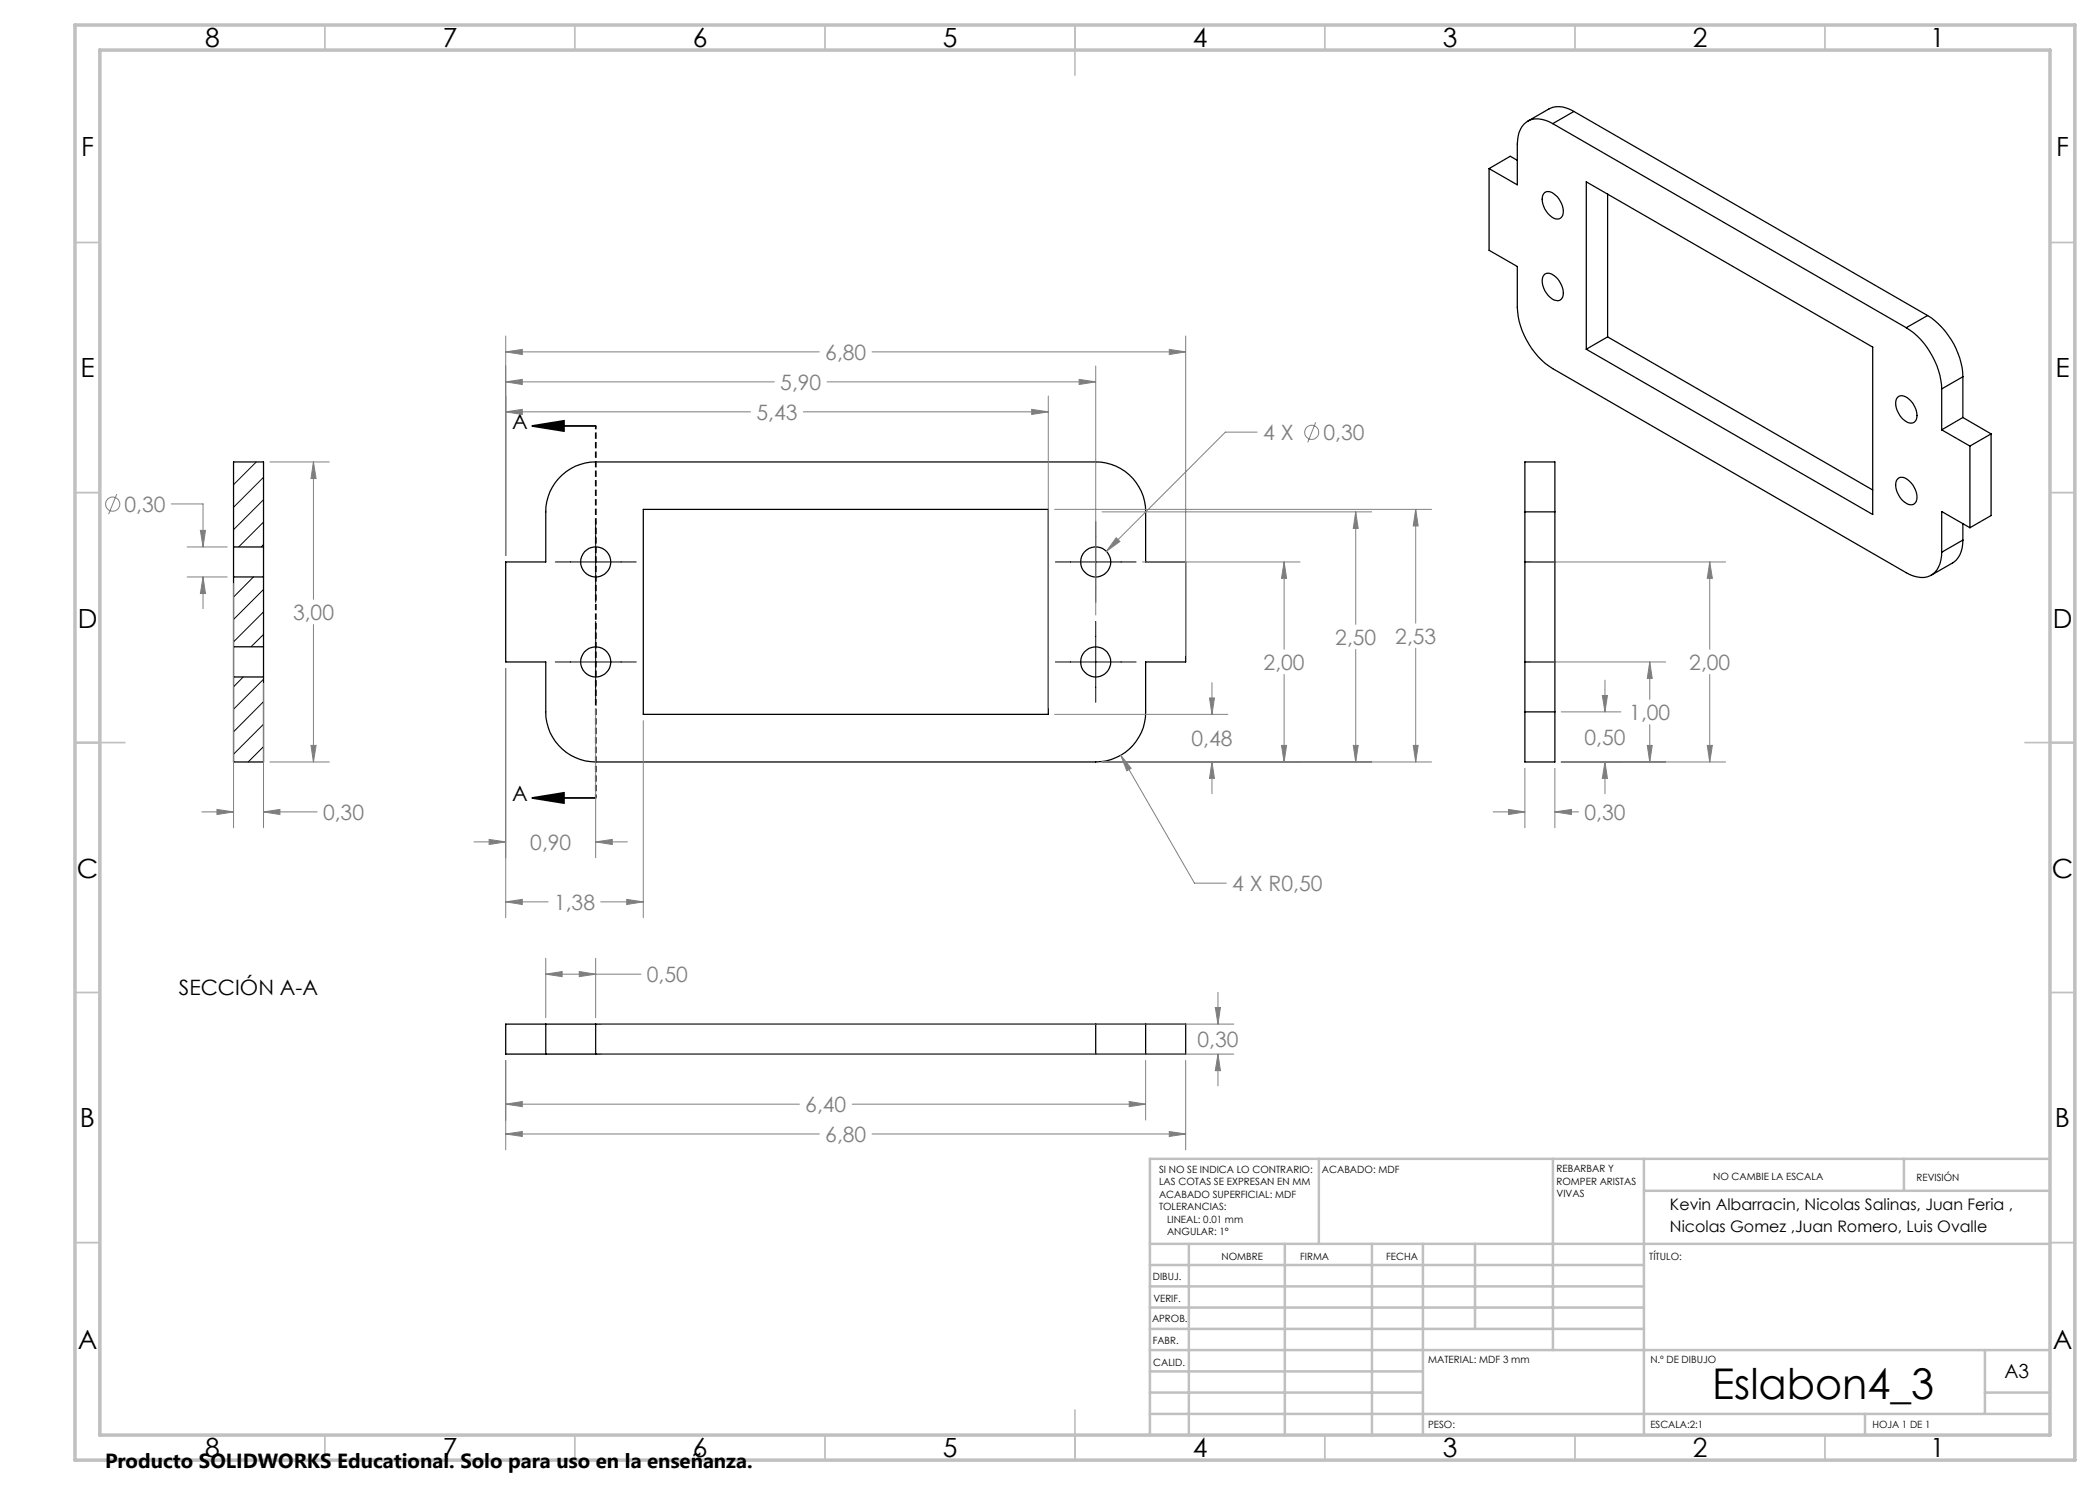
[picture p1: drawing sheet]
<svg xmlns="http://www.w3.org/2000/svg" width="420mm" height="297mm" viewBox="0 0 420 297" stroke-linecap="round" stroke-linejoin="round" font-family="sans-serif">
<g fill="none" stroke="#000" stroke-width=".25">
<path d="M297.8 33.7v16.4l5.7 3.2v8.2a15.8 15.8 0 0 0 7.1 12.2l70.6 40.8a4.6 4.6 0 0 0 5.8 0 5.5 5.5 0 0 0 1.3-4M303.5 32.1l-1.5-.8-4.2 2.4M309 38.5a1.75 1.75 0 0 1 2.1 .5 3.8 3.8 0 0 1 1.2 4.4 1.53 1.53 0 0 1-2.3-.3 3.8 3.8 0 0 1-1.2-4.4zM310.6 24.7a4.6 4.6 0 0 0-5.8 .1 5.5 5.5 0 0 0-1.3 4v8.2l-5.7-3.3M310.6 24.7l70.6 40.8M314.8 22.3a5 5 0 0 0-5-.5l-4.3 2.4M314.8 22.3l-4.2 2.4M314.8 22.3l70.7 40.8M317.3 36.4l57.2 33v33.5l-57.2-33.1zM321.5 38.8v28.6M309 54.8a2.35 2.35 0 0 1 2.8 1.4 3.4 3.4 0 0 1 .5 3.5 1.53 1.53 0 0 1-2.3-.3 3.8 3.8 0 0 1-1.2-4.3zM321.5 67.4l-4.2 2.4"/>
<path d="M321.5 67.4l53 30.6M379.7 79.3a2.46 2.46 0 0 1 2.9 1.3 3.4 3.4 0 0 1 .5 3.6 1.39 1.39 0 0 1-2 0 4.3 4.3 0 0 1-1.8-4.4zM381.2 65.5a15.8 15.8 0 0 1 7.1 12.3M385.5 63.1a15.6 15.6 0 0 1 7.1 12.2M385.5 63.1l-4.3 2.4M388.3 77.8v8.2M392.6 75.3l-4.3 2.5M392.6 75.3v8.2M111.7 95.7a9.8 9.8 0 0 1 7.4-3.3h100a10 10 0 0 1 10 10v10h8v20h-8v10a10 10 0 0 1-10 10h-100a10 10 0 0 1-10-10v-10h-8v-20h8v-10a10 10 0 0 1 2.6-6.7zM379.7 95.6a1.75 1.75 0 0 1 2.1 .6 3.8 3.8 0 0 1 1.3 4.3 1.39 1.39 0 0 1-2 0 4.3 4.3 0 0 1-1.8-4.3zM388.3 86l5.7 3.2M392.6 83.5l-4.3 2.5"/>
<path d="M392.6 83.5l5.6 3.3M394 89.2v16.3M398.2 86.8l-4.2 2.4M398.2 86.8v16.3l-4.2 2.4M46.7 109.4v6M46.7 109.4v-17h6v17M46.7 115.4h6M46.7 109.4h6M46.7 115.4v14M52.7 109.4v6M52.7 115.4v14M128.7 101.9h81v41h-81z"/>
<path d="M305 102.4v-10h6v10M305 112.4h6M305 102.4v40M305 102.4h6M311 102.4v40M392.6 108a4.9 4.9 0 0 1-2.1 4.6l-4.2 2.4M392.6 104.7v3.3M392.6 108l-4.3 2.5M394 105.5l-5.7-3.2v8.2M46.7 129.4v6M46.7 135.4v17h6v-17M46.7 135.4h6"/>
<path d="M46.7 129.4h6M52.7 129.4v6M305 132.4h6M305 142.4v10h6v-10M305 142.4h6M109.1 210.8h10M109.1 204.8h10M109.1 204.8v6M109.1 204.8h-8v6h8M119.1 204.8v6M119.1 210.8h100M119.1 204.8h100"/>
<path d="M219.1 210.8h10M219.1 204.8h10M219.1 204.8v6M229.1 204.8v6M229.1 204.8h8v6h-8"/>
<circle cx="119.1" cy="112.4" r="3"/>
<circle cx="219.1" cy="112.4" r="3"/>
<circle cx="119.1" cy="132.4" r="3"/>
<circle cx="219.1" cy="132.4" r="3"/>
</g>
<g fill="none" stroke="#000" stroke-width=".2">
<path d="M46.8 92.4l-.1 .1M51.3 92.4l-4.6 4.5M52.7 95.5l-6 6M52.7 99.9l-6 6M50.7 115.4l-4 4M52.7 104.4l-5 5M52.7 108.9l-.5 .5M52.7 117.9l-6 6M111.1 112.4h16.1M119.1 104.3v16.2M211.1 112.4h16.1M219.1 104.3v16.2"/>
<path d="M48.6 135.4l-1.9 2M52.7 135.9l-6 5.9M52.7 122.4l-6 6M52.7 126.9l-2.5 2.5M111.1 132.4h16.1M119.1 124.3v16.2M211.1 132.4h16.1M219.1 124.3v16.2M52.7 140.3l-6 6.1M52.7 144.8l-6 6M52.7 149.3l-3.1 3.1"/>
</g>
<g fill="none" stroke="#808080" stroke-width=".2">
<path d="M101.1 76.4l3.4-.5v1zM101.1 70.4l3.4-.5v1zM101.1 67.2v43.9M101.1 76.4h53.8M101.1 70.4h62.8M165.4 76.4h53.7M174.4 70.4h62.7M209.7 79.2v62.4M215.8 75.9l3.3 .5-3.3 .5zM219.1 73.2v49.8M233.9 69.9l3.2 .5-3.2 .5zM237.1 67.2v63.9"/>
<path d="M23.4 98.8l-1.7 4M54 92.4h11.9M62.7 92.4l.5 3.3h-1zM62.7 92.4v27.5M101.1 82.4l3.4-.5v1zM101.1 82.4h49M160.7 82.4h49M206.3 81.9l3.4 .5-3.4 .5zM251.4 86.4h-6.3l-23.8 23.9M263.1 84.5l-1.6 4M34.3 100.8h6.3v8.6M37.4 109.4h8"/>
<path d="M37.4 115.4h8M40.1 106.1h1l-.5 3.3zM40.6 115.4l.5 3.3h-1zM40.6 115.4v6.3M46.7 116.7v48.9M210.9 101.9h75.4M220.4 102.4h53.9M223.2 107.6l.8 .7-2.7 2zM228.5 112.4h31.5M256.8 112.4l.5 3.3h-1zM256.8 112.4v17.5M271.1 102.4l.5 3.3h-.9z"/>
<path d="M271.1 102.4v22.5M283.1 101.9l.5 3.3h-1zM283.1 101.9v22.7M306.2 112.4h38.9M341.9 112.4l.6 3.3h-1zM341.9 112.4v17.5M52.7 136.7v28.9M62.7 124.9v27.5M101.1 133.7v49.8M241.9 139.6h1l-.5 3.3zM242.4 136.5v6.4M256.8 134.9v17.5"/>
<path d="M271.1 129.9v22.5M283.1 129.6v22.8M306.2 132.4h26.9M320.5 139.1h1l-.5 3.3zM321 136v6.4M330 132.4l.4 3.3h-.9zM330 132.4v7.5M341.9 134.9v17.5M54 152.4h11.9M62.2 149.1h1l-.5 3.3zM119.1 141.7v29.9M128.7 144.1v39.4"/>
<path d="M210.9 142.9h34.7M220.4 152.4h65.9M224.2 151.1l2 2.6-.8 .5zM224.2 151.1l14.7 25.5h6.4M242.4 152.4l.5 3.3h-1zM242.4 152.4v6.3M256.3 149.1h1l-.5 3.3zM270.7 149.1h.9l-.5 3.3zM282.6 149.1h1l-.5 3.3zM305 153.7v11.9M311 153.7v11.9M312.2 152.4h32.9"/>
<path d="M312.2 142.4h12M321 152.4l.5 3.3h-1zM321 152.4v6.3M329.5 149.1h.9l-.4 3.3zM330 144.9v7.5M341.5 149.1h1l-.6 3.3zM40.4 162.4h6.3M43.4 161.9l3.3 .5-3.3 .5zM52.7 162.4l3.3-.5v1zM52.7 162.4h10.7M94.8 168.4h6.3M97.8 167.9l3.3 .5-3.3 .5z"/>
<path d="M119.1 168.4l3.3-.5v1zM119.1 168.4h6.4M125.3 179.9l3.4 .5-3.4 .5zM298.6 162.4h6.4M301.7 161.9l3.3 .5-3.3 .5zM311 162.4l3.3-.5v1zM311 162.4h4.7M101.1 180.4l3.4-.5v1zM101.1 180.4h8.5M109.1 194.8l3.3-.5v1zM109.1 191.7v11.8M109.1 194.8h19.1"/>
<path d="M115.9 194.3l3.2 .5-3.2 .5zM119.1 191.7v11.8M120.2 180.4h8.5M243.6 198.5v6.3M101.1 212.1v17.9M120.4 204.8h126.4M120.4 210.8h126.4M229.1 212.1v11.9M237.1 212.1v17.9M243.1 201.5h1l-.5 3.3zM243.6 210.8l.5 3.3h-1zM243.6 210.8v6.4"/>
<path d="M101.1 220.8l3.4-.5v1zM101.1 226.8l3.4-.5v1zM101.1 220.8h58.8M101.1 226.8h62.8M170.4 220.8h58.7M174.4 226.8h62.7M225.8 220.3l3.3 .5-3.3 .5zM233.9 226.3l3.2 .5-3.2 .5z"/>
<circle cx="262.3" cy="86.5" r="1.4"/>
<circle cx="22.5" cy="100.8" r="1.41"/>
</g>
<path d="M106.4 85.2l6.4-1v2zM106.4 85.2h12.7M106.4 159.6l6.4-1v2zM106.4 159.6h12.7" fill="none" stroke="#000" stroke-width=".35"/>
<path d="M119.2 85.2v74.4" fill="none" stroke="#000" stroke-width=".35" stroke-dasharray="1.3 .6" stroke-dashoffset=".6" stroke-linecap="butt"/>
<g fill="none" stroke="#c0c0c0" stroke-width=".35">
<path d="M65 5v5M115 5v5M165 5v5M215 5v10M265 5v5M315 5v5M365 5v5M15 48.5h5M410 48.5h5M15 98.5h5M410 98.5h5M15 148.5h10"/>
<path d="M405 148.5h10M15 198.5h5M410 198.5h5M15 248.5h5M410 248.5h5M65 287v5M115 287v5M165 287v5M215 282v10M265 287v5M315 287v5M365 287v5"/>
</g>
<g fill="none" stroke="#c0c0c0" stroke-width=".5">
<path d="M263.8 231.8v17M310.6 231.8v38.2M328.8 231.8v55.2M328.8 238.2h81.2M380.8 231.8v6.4M410 231.8h-180v55.2M230 248.8h180M230 257.3h98.8M230 253h98.8M237.8 248.8v38.2M257 248.8v38.2M274.4 248.8v38.2"/>
<path d="M284.6 248.8v38.2M295 248.8v17M230 265.8h98.8M230 261.5h98.8M230 278.5h54.6M230 274.3h54.6M230 270h180M397 278.5h13M397 270v12.8M230 282.8h180M373 282.8v4.2"/>
</g>
<path d="M15 5h400v287h-400zM20 10h390v277h-390z" fill="none" stroke="#c0c0c0" stroke-width=".7"/>
<path d="M106.4 85.2l6.4-1v2zM106.4 159.6l6.4-1v2z" fill="#000"/>
<path d="M97.8 167.9l3.3 .5-3.3 .5zM119.1 168.4l3.3-.5v1zM101.1 180.4l3.4-.5v1zM125.3 179.9l3.4 .5-3.4 .5zM101.1 82.4l3.4-.5v1zM206.3 81.9l3.4 .5-3.4 .5zM101.1 76.4l3.4-.5v1zM215.8 75.9l3.3 .5-3.3 .5zM101.1 70.4l3.4-.5v1zM233.9 69.9l3.2 .5-3.2 .5zM242.4 152.4l.5 3.3h-1zM241.9 139.6h1l-.5 3.3zM256.3 149.1h1l-.5 3.3zM256.8 112.4l.5 3.3h-1zM270.7 149.1h.9l-.5 3.3zM271.1 102.4l.5 3.3h-.9zM282.6 149.1h1l-.5 3.3zM283.1 101.9l.5 3.3h-1zM224.2 151.1l1.2 3.1 .8-.5zM223.2 107.6l-1.9 2.7 2.7-2zM101.1 220.8l3.4-.5v1zM225.8 220.3l3.3 .5-3.3 .5zM101.1 226.8l3.4-.5v1zM233.9 226.3l3.2 .5-3.2 .5zM243.1 201.5h1l-.5 3.3zM243.6 210.8l.5 3.3h-1zM109.1 194.8l3.3-.5v1zM115.9 194.3l3.2 .5-3.2 .5zM311 162.4l3.3-.5v1zM301.7 161.9l3.3 .5-3.3 .5zM329.5 149.1h.9l-.4 3.3zM330 132.4l.4 3.3h-.9zM341.5 149.1h1l-.6 3.3zM341.9 112.4l.6 3.3h-1zM320.5 139.1h1l-.5 3.3zM321 152.4l.5 3.3h-1zM52.7 162.4l3.3-.5v1zM43.4 161.9l3.3 .5-3.3 .5zM62.2 149.1h1l-.5 3.3zM62.7 92.4l.5 3.3h-1zM40.1 106.1h1l-.5 3.3zM40.6 115.4l.5 3.3h-1z" fill="#808080"/>
<text font-size="8.5" x="342.4" y="279.7">Eslabon4_3</text>
<g font-size="5.3">
<text x="41" y="9.5">8</text>
<text x="88.5" y="9.5">7</text>
<text x="138.5" y="9.5">6</text>
<text x="188.5" y="9.5">5</text>
<text x="238.5" y="9.5">4</text>
<text x="288.5" y="9.5">3</text>
<text x="338.5" y="9.5">2</text>
<text x="386" y="9.5">1</text>
<text x="16.2" y="31.2">F</text>
<text x="411.2" y="31.2">F</text>
<text x="16.1" y="75.5">E</text>
<text x="411.1" y="75.5">E</text>
<text x="15.5" y="125.5">D</text>
<text x="410.5" y="125.5">D</text>
<text x="15.4" y="175.5">C</text>
<text x="410.4" y="175.5">C</text>
<text x="16" y="225.5">B</text>
<text x="411" y="225.5">B</text>
<text x="15.5" y="269.7">A</text>
<text x="410.5" y="269.7">A</text>
<text x="41" y="291.5">8</text>
<text x="88.5" y="291.5">7</text>
<text x="138.5" y="291.5">6</text>
<text x="188.5" y="291.5">5</text>
<text x="238.5" y="291.5">4</text>
<text x="288.5" y="291.5">3</text>
<text x="338.5" y="291.5">2</text>
<text x="386" y="291.5">1</text>
</g>
<g font-size="4.2" fill="#808080">
<text x="165.1" y="72">6,80</text>
<text x="156.1" y="78">5,90</text>
<text x="151.3" y="84">5,43</text>
<text x="252.6" y="88">4 X</text>
<text x="264.7" y="88">0,30</text>
<text x="24.9" y="102.4">0,30</text>
<text x="58.6" y="124">3,00</text>
<text x="267.1" y="129">2,50</text>
<text x="279.1" y="128.7">2,53</text>
<text x="252.7" y="134">2,00</text>
<text x="337.9" y="134">2,00</text>
<text x="325.9" y="144">1,00</text>
<text x="238.3" y="149.2">0,48</text>
<text x="316.9" y="149">0,50</text>
<text x="64.6" y="164">0,30</text>
<text x="316.9" y="164">0,30</text>
<text x="106.1" y="170">0,90</text>
<text x="246.5" y="178.2">4 X R0,50</text>
<text x="110.8" y="182">1,38</text>
<text x="129.4" y="196.4">0,50</text>
<text x="239.5" y="209.4">0,30</text>
<text x="161.1" y="222.4">6,40</text>
<text x="165.1" y="228.4">6,80</text>
</g>
<g font-size="4.2">
<text x="102.4" y="85.8">A</text>
<text x="102.4" y="160.2">A</text>
<text x="35.8" y="199">SECCIÓN A-A</text>
</g>
<text font-size="4.1" x="21" y="293.7">Producto SOLIDWORKS Educational. Solo para uso en la enseñanza.</text>
<text font-size="3.9" x="400.9" y="275.5">A3</text>
<g font-size="3.2">
<text x="334" y="242">Kevin Albarracin, Nicolas Salinas, Juan Feria ,</text>
<text x="334" y="246.4">Nicolas Gomez ,Juan Romero, Luis Ovalle</text>
</g>
<g font-size="2">
<text x="231.8" y="234.6">SI NO SE INDICA LO CONTRARIO:</text>
<text x="231.8" y="237.1">LAS COTAS SE EXPRESAN EN MM</text>
<text x="231.8" y="239.6">ACABADO SUPERFICIAL: MDF</text>
<text x="264.4" y="234.6">ACABADO: MDF</text>
<text x="311.3" y="234.5">REBARBAR Y</text>
<text x="311.3" y="237">ROMPER ARISTAS</text>
<text x="311.3" y="239.5">VIVAS</text>
<text x="342.6" y="236">NO CAMBIE LA ESCALA</text>
<text x="383.3" y="236.2">REVISIÓN</text>
<text x="231.8" y="242.1">TOLERANCIAS:</text>
<text x="233.4" y="244.6">LINEAL: 0.01 mm</text>
<text x="233.4" y="247.1">ANGULAR: 1°</text>
<text x="244.3" y="252">NOMBRE</text>
<text x="260" y="251.9">FIRMA</text>
<text x="277.2" y="251.9">FECHA</text>
<text x="329.9" y="251.9">TÍTULO:</text>
<text x="230.6" y="256.1">DIBUJ.</text>
<text x="230.7" y="260.3">VERIF.</text>
<text x="230.4" y="264.4">APROB.</text>
<text x="230.5" y="268.8">FABR.</text>
<text x="230.7" y="273.1">CALID.</text>
<text x="285.6" y="272.5">MATERIAL: MDF 3 mm</text>
<text x="330.1" y="272.5">N.º DE DIBUJO</text>
<text x="285.6" y="285.5">PESO:</text>
<text x="330.1" y="285.6">ESCALA:2:1</text>
<text x="374.5" y="285.6">HOJA 1 DE 1</text>
</g>
</svg>
